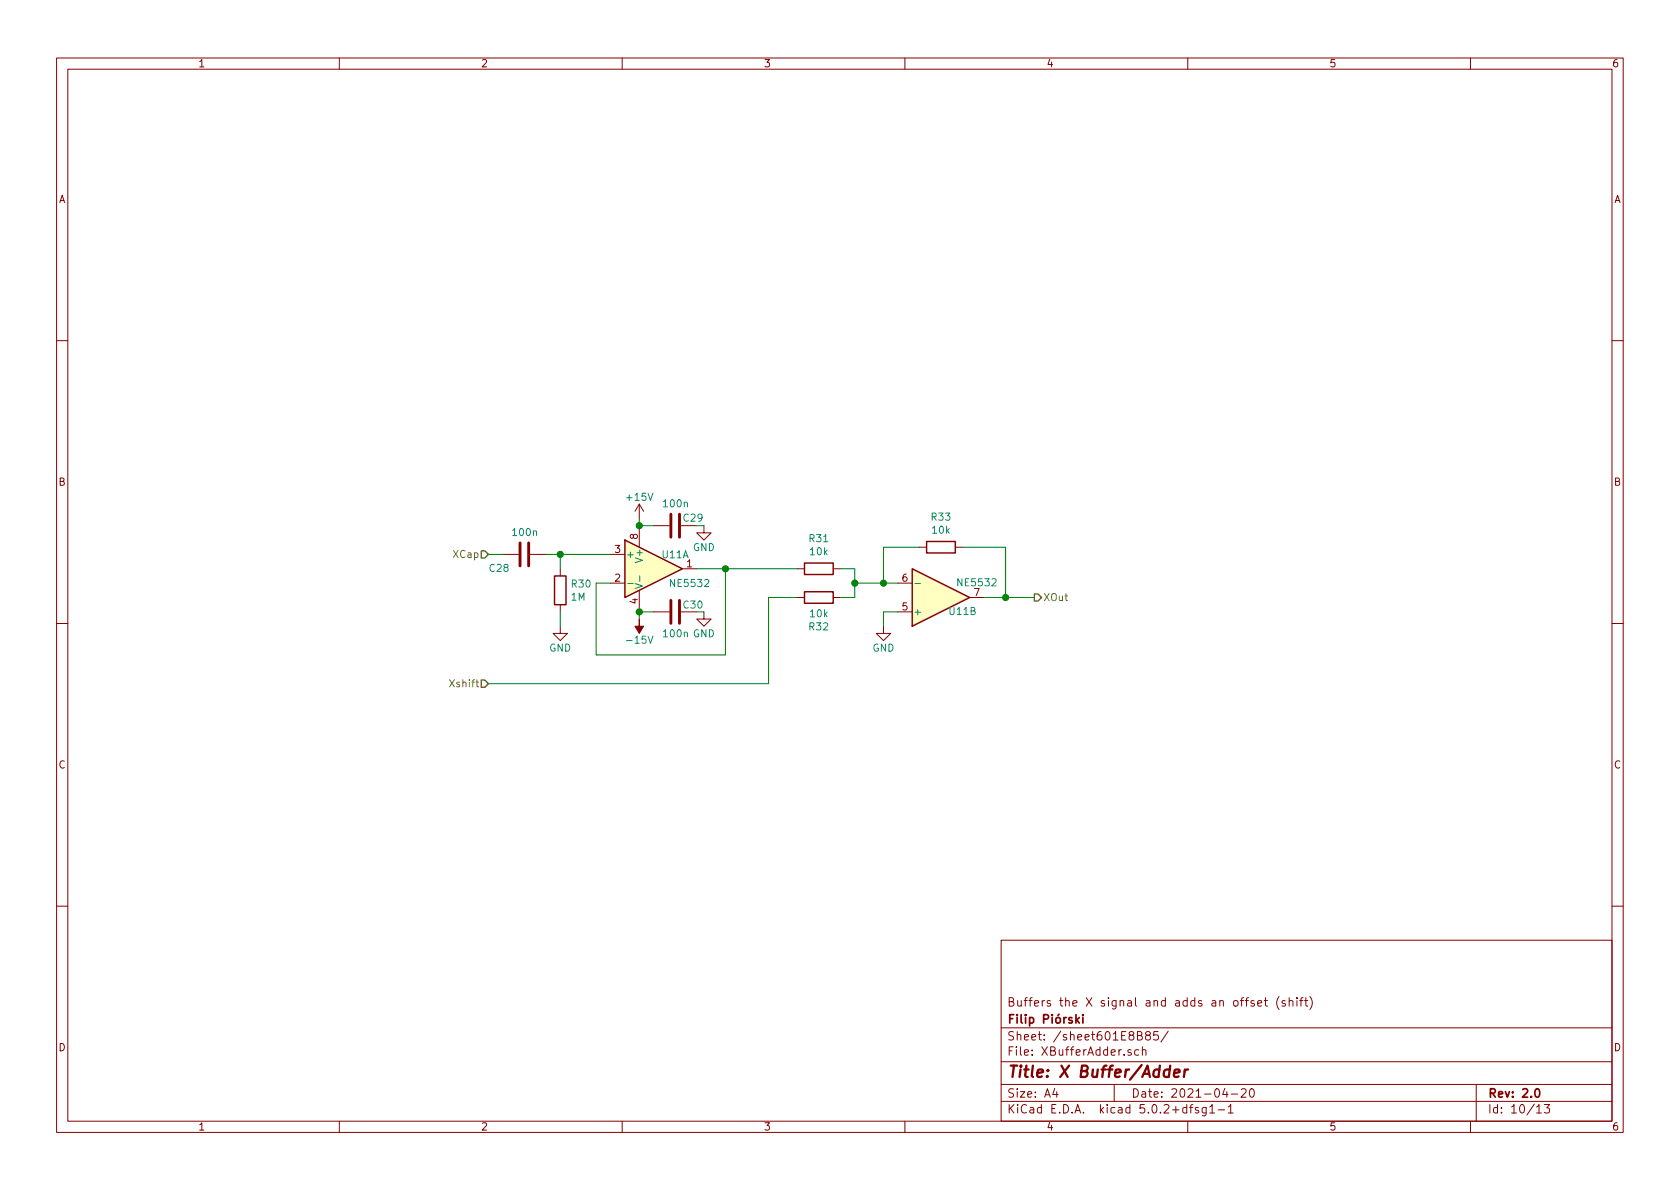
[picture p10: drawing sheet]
EESchema Schematic File Version 4
LIBS:XYgen-cache
EELAYER 26 0
EELAYER END
$Descr A4 11693 8268
encoding utf-8
Sheet 10 13
Title "X Buffer/Adder"
Date "2021-04-20"
Rev "2.0"
Comp "Filip Piórski"
Comment1 "Buffers the X signal and adds an offset (shift)"
Comment2 ""
Comment3 ""
Comment4 ""
$EndDescr
$Comp
L Amplifier_Operational:NE5532 U?
U 1 1
P 4550 3950
AR Path="/60457118" Ref="U?"  Part="1" 
AR Path="/60451672/60457118" Ref="U?"  Part="1" 
AR Path="/601DE80D/60451672/60457118" Ref="U?"  Part="1" 
AR Path="/601E8CDF/60457118" Ref="U11"  Part="1" 
F 0 "U11" H 4700 4050 50  0000 C CNN
F 1 "NE5532" H 4800 3850 50  0000 C CNN
F 2 "Package_SO:SOIC-8_3.9x4.9mm_P1.27mm" H 4550 3950 50  0001 C CNN
F 3 "http://www.ti.com/lit/ds/symlink/ne5532.pdf" H 4550 3950 50  0001 C CNN
	1    4550 3950
	1    0    0    -1  
$EndComp
$Comp
L Amplifier_Operational:NE5532 U?
U 2 1
P 6550 4150
AR Path="/6045711F" Ref="U?"  Part="2" 
AR Path="/60451672/6045711F" Ref="U?"  Part="2" 
AR Path="/601DE80D/60451672/6045711F" Ref="U?"  Part="2" 
AR Path="/601E8CDF/6045711F" Ref="U11"  Part="2" 
F 0 "U11" H 6700 4250 50  0000 C CNN
F 1 "NE5532" H 6800 4050 50  0000 C CNN
F 2 "Package_SO:SOIC-8_3.9x4.9mm_P1.27mm" H 6550 4150 50  0001 C CNN
F 3 "http://www.ti.com/lit/ds/symlink/ne5532.pdf" H 6550 4150 50  0001 C CNN
	2    6550 4150
	1    0    0    1   
$EndComp
$Comp
L Amplifier_Operational:NE5532 U?
U 3 1
P 4550 3950
AR Path="/60457126" Ref="U?"  Part="3" 
AR Path="/60451672/60457126" Ref="U?"  Part="3" 
AR Path="/601DE80D/60451672/60457126" Ref="U?"  Part="3" 
AR Path="/601E8CDF/60457126" Ref="U11"  Part="3" 
F 0 "U11" H 4508 3996 50  0001 L CNN
F 1 "NE5532" H 4508 3950 50  0001 L CNN
F 2 "Package_SO:SOIC-8_3.9x4.9mm_P1.27mm" H 4550 3950 50  0001 C CNN
F 3 "http://www.ti.com/lit/ds/symlink/ne5532.pdf" H 4550 3950 50  0001 C CNN
	3    4550 3950
	1    0    0    -1  
$EndComp
$Comp
L power:+15V #PWR?
U 1 1
P 4450 3600
AR Path="/5FA4B51C/6045712D" Ref="#PWR?"  Part="1" 
AR Path="/601DE80D/6045712D" Ref="#PWR?"  Part="1" 
AR Path="/6045712D" Ref="#PWR?"  Part="1" 
AR Path="/60451672/6045712D" Ref="#PWR?"  Part="1" 
AR Path="/601DE80D/60451672/6045712D" Ref="#PWR?"  Part="1" 
AR Path="/601E8CDF/6045712D" Ref="#PWR091"  Part="1" 
F 0 "#PWR091" H 4450 3450 50  0001 C CNN
F 1 "+15V" H 4450 3750 50  0000 C CNN
F 2 "" H 4450 3600 50  0001 C CNN
F 3 "" H 4450 3600 50  0001 C CNN
	1    4450 3600
	-1   0    0    -1  
$EndComp
Wire Wire Line
	4450 3600 4450 3650
$Comp
L power:-15V #PWR?
U 1 1
P 4450 4300
AR Path="/5FA4B51C/60457134" Ref="#PWR?"  Part="1" 
AR Path="/601DE80D/60457134" Ref="#PWR?"  Part="1" 
AR Path="/60457134" Ref="#PWR?"  Part="1" 
AR Path="/60451672/60457134" Ref="#PWR?"  Part="1" 
AR Path="/601DE80D/60451672/60457134" Ref="#PWR?"  Part="1" 
AR Path="/601E8CDF/60457134" Ref="#PWR092"  Part="1" 
F 0 "#PWR092" H 4450 4400 50  0001 C CNN
F 1 "-15V" H 4450 4450 50  0000 C CNN
F 2 "" H 4450 4300 50  0001 C CNN
F 3 "" H 4450 4300 50  0001 C CNN
	1    4450 4300
	1    0    0    1   
$EndComp
Wire Wire Line
	4450 4250 4450 4300
$Comp
L Device:C C?
U 1 1
P 4700 3650
AR Path="/5FA4B51C/6045713B" Ref="C?"  Part="1" 
AR Path="/601DE80D/6045713B" Ref="C?"  Part="1" 
AR Path="/6045713B" Ref="C?"  Part="1" 
AR Path="/60451672/6045713B" Ref="C?"  Part="1" 
AR Path="/601DE80D/60451672/6045713B" Ref="C?"  Part="1" 
AR Path="/601E8CDF/6045713B" Ref="C29"  Part="1" 
F 0 "C29" V 4750 3450 50  0000 L CNN
F 1 "100n" V 4850 3550 50  0000 L CNN
F 2 "Capacitor_SMD:C_0805_2012Metric_Pad1.15x1.40mm_HandSolder" H 4738 3500 50  0001 C CNN
F 3 "~" H 4700 3650 50  0001 C CNN
	1    4700 3650
	0    -1   -1   0   
$EndComp
$Comp
L power:GND #PWR?
U 1 1
P 4900 3650
AR Path="/5FA4B51C/60457142" Ref="#PWR?"  Part="1" 
AR Path="/601DE80D/60457142" Ref="#PWR?"  Part="1" 
AR Path="/60457142" Ref="#PWR?"  Part="1" 
AR Path="/60451672/60457142" Ref="#PWR?"  Part="1" 
AR Path="/601DE80D/60451672/60457142" Ref="#PWR?"  Part="1" 
AR Path="/601E8CDF/60457142" Ref="#PWR093"  Part="1" 
F 0 "#PWR093" H 4900 3400 50  0001 C CNN
F 1 "GND" H 4900 3500 50  0000 C CNN
F 2 "" H 4900 3650 50  0001 C CNN
F 3 "" H 4900 3650 50  0001 C CNN
	1    4900 3650
	-1   0    0    -1  
$EndComp
Wire Wire Line
	4550 3650 4450 3650
Wire Wire Line
	4850 3650 4900 3650
$Comp
L Device:C C?
U 1 1
P 4700 4250
AR Path="/5FA4B51C/6045714A" Ref="C?"  Part="1" 
AR Path="/601DE80D/6045714A" Ref="C?"  Part="1" 
AR Path="/6045714A" Ref="C?"  Part="1" 
AR Path="/60451672/6045714A" Ref="C?"  Part="1" 
AR Path="/601DE80D/60451672/6045714A" Ref="C?"  Part="1" 
AR Path="/601E8CDF/6045714A" Ref="C30"  Part="1" 
F 0 "C30" V 4650 4050 50  0000 L CNN
F 1 "100n" V 4850 4150 50  0000 L CNN
F 2 "Capacitor_SMD:C_0805_2012Metric_Pad1.15x1.40mm_HandSolder" H 4738 4100 50  0001 C CNN
F 3 "~" H 4700 4250 50  0001 C CNN
	1    4700 4250
	0    -1   1    0   
$EndComp
$Comp
L power:GND #PWR?
U 1 1
P 4900 4250
AR Path="/5FA4B51C/60457151" Ref="#PWR?"  Part="1" 
AR Path="/601DE80D/60457151" Ref="#PWR?"  Part="1" 
AR Path="/60457151" Ref="#PWR?"  Part="1" 
AR Path="/60451672/60457151" Ref="#PWR?"  Part="1" 
AR Path="/601DE80D/60451672/60457151" Ref="#PWR?"  Part="1" 
AR Path="/601E8CDF/60457151" Ref="#PWR094"  Part="1" 
F 0 "#PWR094" H 4900 4000 50  0001 C CNN
F 1 "GND" H 4900 4100 50  0000 C CNN
F 2 "" H 4900 4250 50  0001 C CNN
F 3 "" H 4900 4250 50  0001 C CNN
	1    4900 4250
	-1   0    0    -1  
$EndComp
Wire Wire Line
	4550 4250 4450 4250
Wire Wire Line
	4900 4250 4850 4250
Connection ~ 4450 3650
Connection ~ 4450 4250
Wire Wire Line
	4850 3950 5050 3950
Wire Wire Line
	4250 4050 4150 4050
Wire Wire Line
	4150 4050 4150 4550
Wire Wire Line
	4150 4550 5050 4550
Wire Wire Line
	5050 4550 5050 3950
Wire Wire Line
	4250 3850 3900 3850
$Comp
L Device:R R?
U 1 1
P 3900 4100
AR Path="/60457161" Ref="R?"  Part="1" 
AR Path="/60451672/60457161" Ref="R?"  Part="1" 
AR Path="/601DE80D/60451672/60457161" Ref="R?"  Part="1" 
AR Path="/601E8CDF/60457161" Ref="R30"  Part="1" 
F 0 "R30" H 3830 4146 50  0000 R CNN
F 1 "1M" H 3830 4055 50  0000 R CNN
F 2 "Resistor_SMD:R_0805_2012Metric_Pad1.15x1.40mm_HandSolder" V 3830 4100 50  0001 C CNN
F 3 "~" H 3900 4100 50  0001 C CNN
	1    3900 4100
	-1   0    0    -1  
$EndComp
$Comp
L power:GND #PWR?
U 1 1
P 3900 4350
AR Path="/5FA4B51C/60457168" Ref="#PWR?"  Part="1" 
AR Path="/601DE80D/60457168" Ref="#PWR?"  Part="1" 
AR Path="/60457168" Ref="#PWR?"  Part="1" 
AR Path="/60451672/60457168" Ref="#PWR?"  Part="1" 
AR Path="/601DE80D/60451672/60457168" Ref="#PWR?"  Part="1" 
AR Path="/601E8CDF/60457168" Ref="#PWR090"  Part="1" 
F 0 "#PWR090" H 3900 4100 50  0001 C CNN
F 1 "GND" H 3900 4200 50  0000 C CNN
F 2 "" H 3900 4350 50  0001 C CNN
F 3 "" H 3900 4350 50  0001 C CNN
	1    3900 4350
	-1   0    0    -1  
$EndComp
Wire Wire Line
	3900 4350 3900 4250
Wire Wire Line
	3900 3950 3900 3850
$Comp
L Device:C C?
U 1 1
P 3650 3850
AR Path="/5FA4B51C/60457170" Ref="C?"  Part="1" 
AR Path="/601DE80D/60457170" Ref="C?"  Part="1" 
AR Path="/60457170" Ref="C?"  Part="1" 
AR Path="/60451672/60457170" Ref="C?"  Part="1" 
AR Path="/601DE80D/60451672/60457170" Ref="C?"  Part="1" 
AR Path="/601E8CDF/60457170" Ref="C28"  Part="1" 
F 0 "C28" V 3550 3950 50  0000 L CNN
F 1 "100n" V 3800 3750 50  0000 L CNN
F 2 "Capacitor_SMD:C_0805_2012Metric_Pad1.15x1.40mm_HandSolder" H 3688 3700 50  0001 C CNN
F 3 "~" H 3650 3850 50  0001 C CNN
	1    3650 3850
	0    -1   -1   0   
$EndComp
Wire Wire Line
	3800 3850 3900 3850
Connection ~ 3900 3850
Wire Wire Line
	3500 3850 3400 3850
Wire Wire Line
	5550 4150 5350 4150
Wire Wire Line
	5050 3950 5550 3950
Connection ~ 5050 3950
$Comp
L Device:R R?
U 1 1
P 5700 3950
AR Path="/6045717E" Ref="R?"  Part="1" 
AR Path="/60451672/6045717E" Ref="R?"  Part="1" 
AR Path="/601DE80D/60451672/6045717E" Ref="R?"  Part="1" 
AR Path="/601E8CDF/6045717E" Ref="R31"  Part="1" 
F 0 "R31" V 5907 3950 50  0000 C CNN
F 1 "10k" V 5816 3950 50  0000 C CNN
F 2 "Resistor_SMD:R_0805_2012Metric_Pad1.15x1.40mm_HandSolder" V 5630 3950 50  0001 C CNN
F 3 "~" H 5700 3950 50  0001 C CNN
	1    5700 3950
	0    1    -1   0   
$EndComp
$Comp
L Device:R R?
U 1 1
P 5700 4150
AR Path="/60457185" Ref="R?"  Part="1" 
AR Path="/60451672/60457185" Ref="R?"  Part="1" 
AR Path="/601DE80D/60451672/60457185" Ref="R?"  Part="1" 
AR Path="/601E8CDF/60457185" Ref="R32"  Part="1" 
F 0 "R32" V 5493 4150 50  0000 C CNN
F 1 "10k" V 5584 4150 50  0000 C CNN
F 2 "Resistor_SMD:R_0805_2012Metric_Pad1.15x1.40mm_HandSolder" V 5630 4150 50  0001 C CNN
F 3 "~" H 5700 4150 50  0001 C CNN
	1    5700 4150
	0    -1   -1   0   
$EndComp
Wire Wire Line
	5850 4150 5950 4150
Wire Wire Line
	5950 4150 5950 4050
Wire Wire Line
	5850 3950 5950 3950
Wire Wire Line
	5950 3950 5950 4050
Connection ~ 5950 4050
Wire Wire Line
	5950 4050 6150 4050
Wire Wire Line
	6150 4050 6150 3800
Wire Wire Line
	6150 3800 6400 3800
Connection ~ 6150 4050
Wire Wire Line
	6150 4050 6250 4050
$Comp
L Device:R R?
U 1 1
P 6550 3800
AR Path="/60457196" Ref="R?"  Part="1" 
AR Path="/60451672/60457196" Ref="R?"  Part="1" 
AR Path="/601DE80D/60451672/60457196" Ref="R?"  Part="1" 
AR Path="/601E8CDF/60457196" Ref="R33"  Part="1" 
F 0 "R33" V 6757 3800 50  0000 C CNN
F 1 "10k" V 6666 3800 50  0000 C CNN
F 2 "Resistor_SMD:R_0805_2012Metric_Pad1.15x1.40mm_HandSolder" V 6480 3800 50  0001 C CNN
F 3 "~" H 6550 3800 50  0001 C CNN
	1    6550 3800
	0    1    -1   0   
$EndComp
Wire Wire Line
	6700 3800 7000 3800
Wire Wire Line
	7000 3800 7000 4150
Wire Wire Line
	7000 4150 6850 4150
Wire Wire Line
	6250 4250 6150 4250
Wire Wire Line
	6150 4250 6150 4350
$Comp
L power:GND #PWR?
U 1 1
P 6150 4350
AR Path="/5FA4B51C/604571A2" Ref="#PWR?"  Part="1" 
AR Path="/601DE80D/604571A2" Ref="#PWR?"  Part="1" 
AR Path="/604571A2" Ref="#PWR?"  Part="1" 
AR Path="/60451672/604571A2" Ref="#PWR?"  Part="1" 
AR Path="/601DE80D/60451672/604571A2" Ref="#PWR?"  Part="1" 
AR Path="/601E8CDF/604571A2" Ref="#PWR095"  Part="1" 
F 0 "#PWR095" H 6150 4100 50  0001 C CNN
F 1 "GND" H 6150 4200 50  0000 C CNN
F 2 "" H 6150 4350 50  0001 C CNN
F 3 "" H 6150 4350 50  0001 C CNN
	1    6150 4350
	-1   0    0    -1  
$EndComp
Wire Wire Line
	7000 4150 7200 4150
Connection ~ 7000 4150
Wire Wire Line
	5350 4150 5350 4750
Wire Wire Line
	5350 4750 3400 4750
Text HLabel 3400 4750 0    50   Input ~ 0
Xshift
Text HLabel 3400 3850 0    50   Input ~ 0
XCap
Text HLabel 7200 4150 2    50   Output ~ 0
XOut
$EndSCHEMATC
